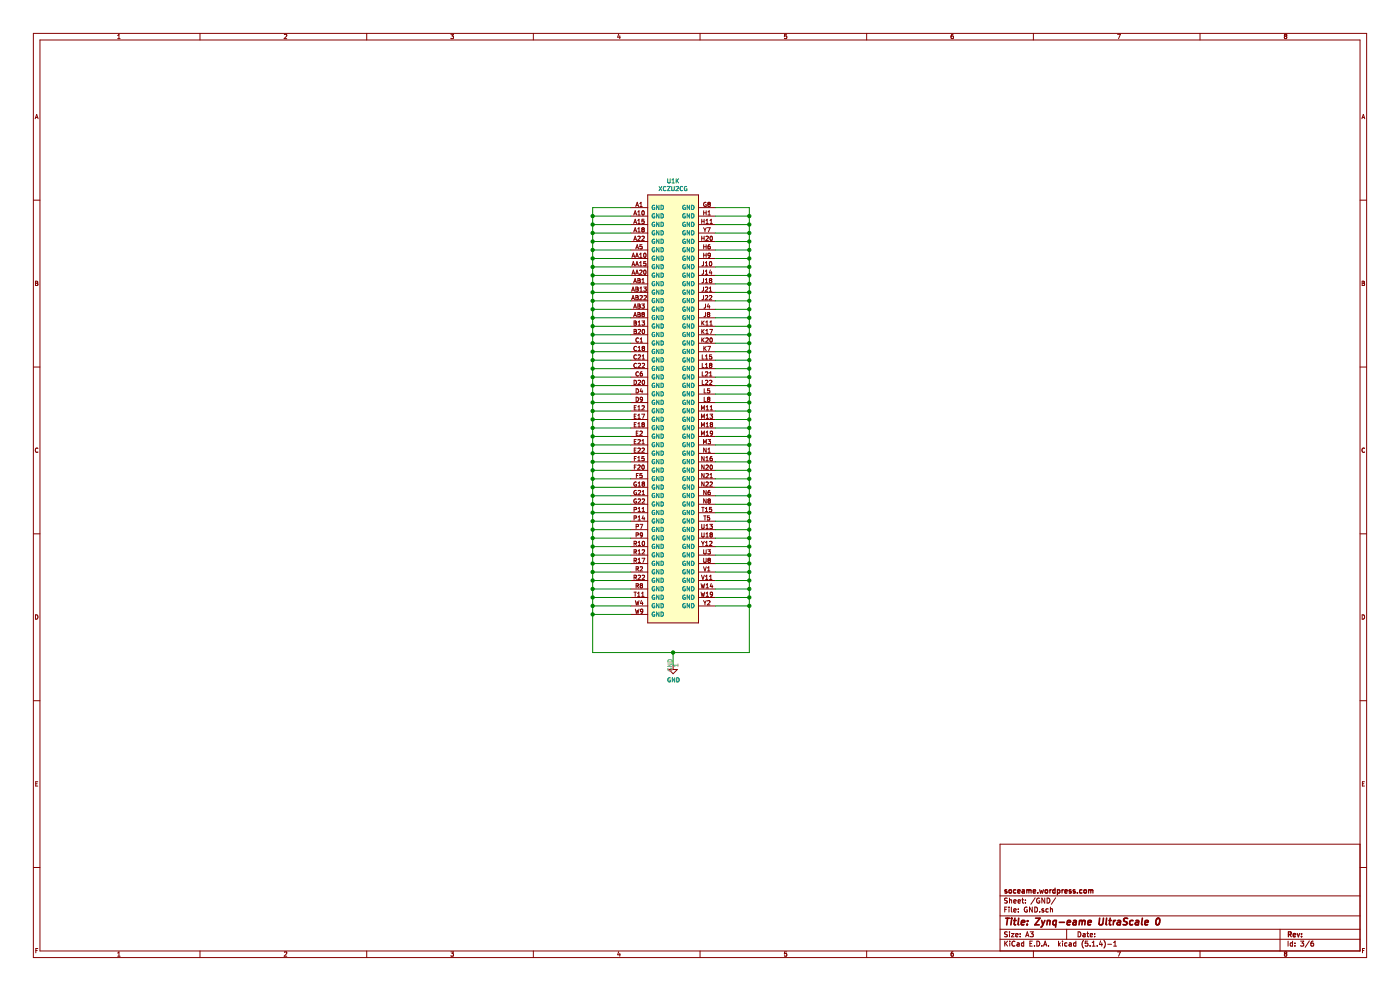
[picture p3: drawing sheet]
EESchema Schematic File Version 4
EELAYER 30 0
EELAYER END
$Descr A3 16535 11693
encoding utf-8
Sheet 3 6
Title "Zynq-eame UltraScale 0"
Date ""
Rev ""
Comp "soceame.wordpress.com"
Comment1 ""
Comment2 ""
Comment3 ""
Comment4 ""
$EndDescr
$Comp
L Zynq_UltraScale:XCZU2CG U1
U 11 1
P 7950 4850
F 0 "U1" H 7950 7565 50  0000 C CNN
F 1 "XCZU2CG" H 7950 7474 50  0000 C CNN
F 2 "" H 7850 100 50  0001 C CNN
F 3 "" H 7850 100 50  0001 C CNN
	11   7950 4850
	1    0    0    -1  
$EndComp
$Comp
L power:GND #PWR0101
U 1 1
P 7950 7850
F 0 "#PWR0101" H 7950 7600 50  0001 C CNN
F 1 "GND" H 7955 7677 50  0000 C CNN
F 2 "" H 7950 7850 50  0001 C CNN
F 3 "" H 7950 7850 50  0001 C CNN
	1    7950 7850
	1    0    0    -1  
$EndComp
Wire Wire Line
	7950 7850 7950 7700
Wire Wire Line
	7950 7700 8850 7700
Wire Wire Line
	8850 7700 8850 7150
Wire Wire Line
	8850 2450 8450 2450
Wire Wire Line
	7950 7700 7000 7700
Wire Wire Line
	7000 2450 7450 2450
Connection ~ 7950 7700
Wire Wire Line
	8450 7150 8850 7150
Connection ~ 8850 7150
Wire Wire Line
	8850 7150 8850 7050
Wire Wire Line
	7450 7250 7000 7250
Connection ~ 7000 7250
Wire Wire Line
	7000 7250 7000 7700
Wire Wire Line
	7450 7150 7000 7150
Connection ~ 7000 7150
Wire Wire Line
	7000 7150 7000 7250
Wire Wire Line
	7450 7050 7000 7050
Connection ~ 7000 7050
Wire Wire Line
	7000 7050 7000 7150
Wire Wire Line
	7450 6950 7000 6950
Connection ~ 7000 6950
Wire Wire Line
	7000 6950 7000 7050
Wire Wire Line
	7450 6850 7000 6850
Connection ~ 7000 6850
Wire Wire Line
	7000 6850 7000 6950
Wire Wire Line
	7450 6750 7000 6750
Connection ~ 7000 6750
Wire Wire Line
	7000 6750 7000 6850
Wire Wire Line
	7450 6650 7000 6650
Connection ~ 7000 6650
Wire Wire Line
	7000 6650 7000 6750
Wire Wire Line
	7450 6550 7000 6550
Connection ~ 7000 6550
Wire Wire Line
	7000 6550 7000 6650
Wire Wire Line
	7450 6450 7000 6450
Connection ~ 7000 6450
Wire Wire Line
	7000 6450 7000 6550
Wire Wire Line
	7450 6350 7000 6350
Connection ~ 7000 6350
Wire Wire Line
	7000 6350 7000 6450
Wire Wire Line
	8450 7050 8850 7050
Connection ~ 8850 7050
Wire Wire Line
	8850 7050 8850 6950
Wire Wire Line
	8450 6950 8850 6950
Connection ~ 8850 6950
Wire Wire Line
	8850 6950 8850 6850
Wire Wire Line
	8450 6850 8850 6850
Connection ~ 8850 6850
Wire Wire Line
	8850 6850 8850 6750
Wire Wire Line
	8450 6750 8850 6750
Connection ~ 8850 6750
Wire Wire Line
	8850 6750 8850 6650
Wire Wire Line
	8450 6650 8850 6650
Connection ~ 8850 6650
Wire Wire Line
	8850 6650 8850 6550
Wire Wire Line
	8450 6550 8850 6550
Connection ~ 8850 6550
Wire Wire Line
	8850 6550 8850 6450
Wire Wire Line
	8450 6450 8850 6450
Connection ~ 8850 6450
Wire Wire Line
	8850 6450 8850 6350
Wire Wire Line
	8450 6350 8850 6350
Connection ~ 8850 6350
Wire Wire Line
	8850 6350 8850 6250
Wire Wire Line
	8450 6250 8850 6250
Connection ~ 8850 6250
Wire Wire Line
	8850 6250 8850 6150
Wire Wire Line
	8450 6150 8850 6150
Connection ~ 8850 6150
Wire Wire Line
	8850 6150 8850 6050
Wire Wire Line
	7450 6250 7000 6250
Connection ~ 7000 6250
Wire Wire Line
	7000 6250 7000 6350
Wire Wire Line
	7450 6150 7000 6150
Connection ~ 7000 6150
Wire Wire Line
	7000 6150 7000 6250
Wire Wire Line
	7450 6050 7000 6050
Connection ~ 7000 6050
Wire Wire Line
	7000 6050 7000 6150
Wire Wire Line
	7450 5950 7000 5950
Connection ~ 7000 5950
Wire Wire Line
	7000 5950 7000 6050
Wire Wire Line
	7450 5850 7000 5850
Connection ~ 7000 5850
Wire Wire Line
	7000 5850 7000 5950
Wire Wire Line
	7450 5750 7000 5750
Connection ~ 7000 5750
Wire Wire Line
	7000 5750 7000 5850
Wire Wire Line
	7000 5650 7450 5650
Connection ~ 7000 5650
Wire Wire Line
	7000 5650 7000 5750
Wire Wire Line
	7450 5550 7000 5550
Connection ~ 7000 5550
Wire Wire Line
	7000 5550 7000 5650
Wire Wire Line
	7450 5450 7000 5450
Connection ~ 7000 5450
Wire Wire Line
	7000 5450 7000 5550
Wire Wire Line
	7450 5350 7000 5350
Connection ~ 7000 5350
Wire Wire Line
	7000 5350 7000 5450
Wire Wire Line
	7450 5250 7000 5250
Connection ~ 7000 5250
Wire Wire Line
	7000 5250 7000 5350
Wire Wire Line
	7450 5150 7000 5150
Connection ~ 7000 5150
Wire Wire Line
	7000 5150 7000 5250
Wire Wire Line
	7450 5050 7000 5050
Connection ~ 7000 5050
Wire Wire Line
	7000 5050 7000 5150
Wire Wire Line
	7450 4950 7000 4950
Connection ~ 7000 4950
Wire Wire Line
	7000 4950 7000 5050
Wire Wire Line
	7450 4850 7000 4850
Wire Wire Line
	7000 2450 7000 2550
Connection ~ 7000 4850
Wire Wire Line
	7000 4850 7000 4950
Wire Wire Line
	7000 4750 7450 4750
Connection ~ 7000 4750
Wire Wire Line
	7000 4750 7000 4850
Wire Wire Line
	7450 4650 7000 4650
Connection ~ 7000 4650
Wire Wire Line
	7000 4650 7000 4750
Wire Wire Line
	7450 4550 7000 4550
Connection ~ 7000 4550
Wire Wire Line
	7000 4550 7000 4650
Wire Wire Line
	8450 6050 8850 6050
Connection ~ 8850 6050
Wire Wire Line
	8850 6050 8850 5950
Wire Wire Line
	8450 5950 8850 5950
Connection ~ 8850 5950
Wire Wire Line
	8850 5950 8850 5850
Wire Wire Line
	8450 5850 8850 5850
Connection ~ 8850 5850
Wire Wire Line
	8850 5850 8850 5750
Wire Wire Line
	8450 5750 8850 5750
Connection ~ 8850 5750
Wire Wire Line
	8850 5750 8850 5650
Wire Wire Line
	8450 5650 8850 5650
Connection ~ 8850 5650
Wire Wire Line
	8850 5650 8850 5550
Wire Wire Line
	8450 5550 8850 5550
Connection ~ 8850 5550
Wire Wire Line
	8850 5550 8850 5450
Wire Wire Line
	8450 5450 8850 5450
Connection ~ 8850 5450
Wire Wire Line
	8850 5450 8850 5350
Wire Wire Line
	8450 5350 8850 5350
Connection ~ 8850 5350
Wire Wire Line
	8850 5350 8850 5250
Wire Wire Line
	8450 5250 8850 5250
Connection ~ 8850 5250
Wire Wire Line
	8850 5250 8850 5150
Wire Wire Line
	8450 5150 8850 5150
Connection ~ 8850 5150
Wire Wire Line
	8850 5150 8850 5050
Wire Wire Line
	8450 5050 8850 5050
Connection ~ 8850 5050
Wire Wire Line
	8850 5050 8850 4950
Wire Wire Line
	8450 4950 8850 4950
Connection ~ 8850 4950
Wire Wire Line
	8850 4950 8850 4850
Wire Wire Line
	8450 4850 8850 4850
Connection ~ 8850 4850
Wire Wire Line
	8850 4850 8850 4750
Wire Wire Line
	8450 4750 8850 4750
Connection ~ 8850 4750
Wire Wire Line
	8850 4750 8850 4650
Wire Wire Line
	8450 4650 8850 4650
Connection ~ 8850 4650
Wire Wire Line
	8850 4650 8850 4550
Wire Wire Line
	8450 4550 8850 4550
Connection ~ 8850 4550
Wire Wire Line
	8850 4550 8850 4450
Wire Wire Line
	8450 4450 8850 4450
Connection ~ 8850 4450
Wire Wire Line
	8850 4450 8850 4350
Wire Wire Line
	8450 4350 8850 4350
Connection ~ 8850 4350
Wire Wire Line
	8850 4350 8850 4250
Wire Wire Line
	8450 4250 8850 4250
Connection ~ 8850 4250
Wire Wire Line
	8850 4250 8850 4150
Wire Wire Line
	8450 4150 8850 4150
Connection ~ 8850 4150
Wire Wire Line
	8850 4150 8850 4050
Wire Wire Line
	8450 4050 8850 4050
Connection ~ 8850 4050
Wire Wire Line
	8850 4050 8850 3950
Wire Wire Line
	8450 3950 8850 3950
Connection ~ 8850 3950
Wire Wire Line
	8850 3950 8850 3850
Wire Wire Line
	8450 3850 8850 3850
Connection ~ 8850 3850
Wire Wire Line
	8850 3850 8850 3750
Wire Wire Line
	8450 3750 8850 3750
Connection ~ 8850 3750
Wire Wire Line
	8850 3750 8850 3650
Wire Wire Line
	8450 3650 8850 3650
Connection ~ 8850 3650
Wire Wire Line
	8850 3650 8850 3550
Wire Wire Line
	8450 3550 8850 3550
Connection ~ 8850 3550
Wire Wire Line
	8850 3550 8850 3450
Wire Wire Line
	8450 3450 8850 3450
Connection ~ 8850 3450
Wire Wire Line
	8850 3450 8850 3350
Wire Wire Line
	8450 3350 8850 3350
Connection ~ 8850 3350
Wire Wire Line
	8850 3350 8850 3250
Wire Wire Line
	8450 3250 8850 3250
Connection ~ 8850 3250
Wire Wire Line
	8850 3250 8850 3150
Wire Wire Line
	8450 3150 8850 3150
Connection ~ 8850 3150
Wire Wire Line
	8850 3150 8850 3050
Wire Wire Line
	8450 3050 8850 3050
Connection ~ 8850 3050
Wire Wire Line
	8850 3050 8850 2950
Wire Wire Line
	8450 2950 8850 2950
Connection ~ 8850 2950
Wire Wire Line
	8850 2950 8850 2850
Wire Wire Line
	8450 2850 8850 2850
Connection ~ 8850 2850
Wire Wire Line
	8850 2850 8850 2750
Wire Wire Line
	8450 2750 8850 2750
Connection ~ 8850 2750
Wire Wire Line
	8850 2750 8850 2650
Wire Wire Line
	8450 2650 8850 2650
Connection ~ 8850 2650
Wire Wire Line
	8850 2650 8850 2550
Wire Wire Line
	8450 2550 8850 2550
Connection ~ 8850 2550
Wire Wire Line
	8850 2550 8850 2450
Wire Wire Line
	7450 2550 7000 2550
Connection ~ 7000 2550
Wire Wire Line
	7000 2550 7000 2650
Wire Wire Line
	7450 2650 7000 2650
Connection ~ 7000 2650
Wire Wire Line
	7000 2650 7000 2750
Wire Wire Line
	7450 2750 7000 2750
Connection ~ 7000 2750
Wire Wire Line
	7000 2750 7000 2850
Wire Wire Line
	7450 2850 7000 2850
Connection ~ 7000 2850
Wire Wire Line
	7000 2850 7000 2950
Wire Wire Line
	7450 2950 7000 2950
Connection ~ 7000 2950
Wire Wire Line
	7450 3050 7000 3050
Wire Wire Line
	7000 2950 7000 3050
Connection ~ 7000 3050
Wire Wire Line
	7000 3050 7000 3150
Wire Wire Line
	7450 3150 7000 3150
Connection ~ 7000 3150
Wire Wire Line
	7000 3150 7000 3250
Wire Wire Line
	7450 3350 7000 3350
Connection ~ 7000 3350
Wire Wire Line
	7000 3350 7000 3450
Wire Wire Line
	7450 3250 7000 3250
Connection ~ 7000 3250
Wire Wire Line
	7000 3250 7000 3350
Wire Wire Line
	7450 3550 7000 3550
Connection ~ 7000 3550
Wire Wire Line
	7450 3450 7000 3450
Connection ~ 7000 3450
Wire Wire Line
	7000 3450 7000 3550
Wire Wire Line
	7450 3650 7000 3650
Wire Wire Line
	7000 3550 7000 3650
Connection ~ 7000 3650
Wire Wire Line
	7000 3650 7000 3750
Wire Wire Line
	7450 3750 7000 3750
Connection ~ 7000 3750
Wire Wire Line
	7000 3750 7000 3850
Wire Wire Line
	7450 3850 7000 3850
Connection ~ 7000 3850
Wire Wire Line
	7000 3850 7000 3950
Wire Wire Line
	7450 3950 7000 3950
Connection ~ 7000 3950
Wire Wire Line
	7000 3950 7000 4050
Wire Wire Line
	7450 4050 7000 4050
Connection ~ 7000 4050
Wire Wire Line
	7000 4050 7000 4150
Wire Wire Line
	7450 4150 7000 4150
Connection ~ 7000 4150
Wire Wire Line
	7000 4150 7000 4250
Wire Wire Line
	7450 4250 7000 4250
Connection ~ 7000 4250
Wire Wire Line
	7000 4250 7000 4350
Wire Wire Line
	7450 4350 7000 4350
Connection ~ 7000 4350
Wire Wire Line
	7000 4350 7000 4450
Wire Wire Line
	7450 4450 7000 4450
Connection ~ 7000 4450
Wire Wire Line
	7000 4450 7000 4550
$EndSCHEMATC
